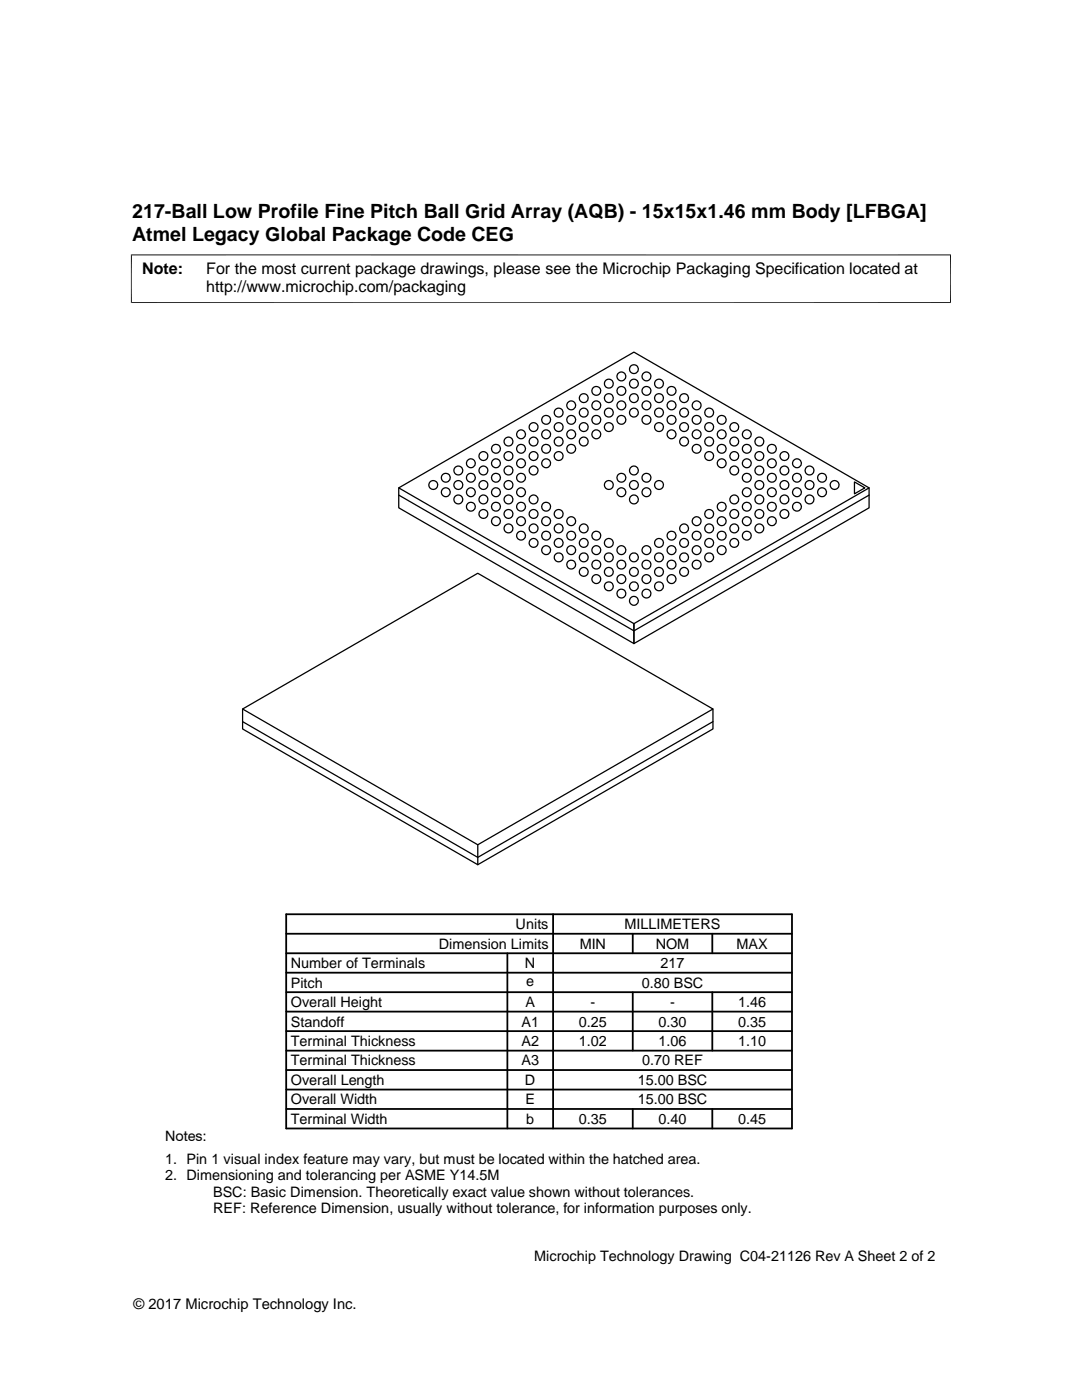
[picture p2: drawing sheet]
<svg xmlns="http://www.w3.org/2000/svg" width="216mm" height="279mm" viewBox="0 0 216 279" stroke-linecap="round" stroke-linejoin="round" font-family="sans-serif">
<g fill="none" stroke="#000" stroke-width=".25">
<path d="M79.6 97.4v3.9l46.9 27.1 46.9-27.1v-3.9M79.6 97.4l46.9-27.1 46.9 27.1-46.9 27.1zM79.6 98.8l46.9 27.1 46.9-27.1M170.5 96.2l2.1 1.2-2.1 1.2zM126.5 124.5v3.9M48.4 141.5l46.9-27.1 47 27.1-47 27.1zM48.4 144l46.9 27.1 47-27.1M48.4 141.5v4l46.9 27.1 47-27.1v-4M95.3 168.6v4"/>
<circle cx="116.5" cy="79.4" r=".88"/>
<circle cx="119" cy="78" r=".89"/>
<circle cx="121.5" cy="76.6" r=".89"/>
<circle cx="121.5" cy="79.4" r=".89"/>
<circle cx="124" cy="75.1" r=".89"/>
<circle cx="124" cy="78" r=".88"/>
<circle cx="126.5" cy="76.6" r=".89"/>
<circle cx="126.5" cy="73.7" r=".88"/>
<circle cx="126.5" cy="79.4" r=".88"/>
<circle cx="129" cy="75.1" r=".89"/>
<circle cx="129" cy="78" r=".89"/>
<circle cx="131.5" cy="76.6" r=".89"/>
<circle cx="131.5" cy="79.4" r=".89"/>
<circle cx="134" cy="78" r=".89"/>
<circle cx="136.5" cy="79.4" r=".88"/>
<circle cx="86.5" cy="96.8" r=".88"/>
<circle cx="88.9" cy="98.2" r=".89"/>
<circle cx="89" cy="95.3" r=".89"/>
<circle cx="91.5" cy="93.9" r=".89"/>
<circle cx="91.5" cy="99.7" r=".89"/>
<circle cx="91.5" cy="96.8" r=".88"/>
<circle cx="94" cy="92.5" r=".89"/>
<circle cx="94" cy="98.2" r=".89"/>
<circle cx="94" cy="95.3" r=".88"/>
<circle cx="96.4" cy="93.9" r=".89"/>
<circle cx="96.4" cy="99.7" r=".89"/>
<circle cx="96.5" cy="91" r=".88"/>
<circle cx="96.5" cy="96.8" r=".88"/>
<circle cx="99" cy="92.5" r=".89"/>
<circle cx="99" cy="98.2" r=".89"/>
<circle cx="99" cy="89.6" r=".89"/>
<circle cx="99" cy="95.3" r=".89"/>
<circle cx="101.5" cy="93.9" r=".89"/>
<circle cx="101.5" cy="88.1" r=".89"/>
<circle cx="101.5" cy="99.7" r=".89"/>
<circle cx="101.5" cy="91" r=".88"/>
<circle cx="101.5" cy="96.8" r=".88"/>
<circle cx="104" cy="92.5" r=".89"/>
<circle cx="104" cy="98.2" r=".89"/>
<circle cx="104" cy="86.7" r=".89"/>
<circle cx="104" cy="89.6" r=".88"/>
<circle cx="104" cy="95.3" r=".88"/>
<circle cx="106.5" cy="88.1" r=".89"/>
<circle cx="106.5" cy="93.9" r=".89"/>
<circle cx="106.5" cy="99.7" r=".89"/>
<circle cx="106.5" cy="85.2" r=".88"/>
<circle cx="106.5" cy="91" r=".88"/>
<circle cx="109" cy="92.5" r=".89"/>
<circle cx="109" cy="86.7" r=".89"/>
<circle cx="109" cy="89.6" r=".89"/>
<circle cx="109" cy="83.8" r=".89"/>
<circle cx="111.5" cy="82.3" r=".89"/>
<circle cx="111.5" cy="88.1" r=".89"/>
<circle cx="111.5" cy="85.2" r=".88"/>
<circle cx="111.5" cy="91" r=".88"/>
<circle cx="114" cy="80.9" r=".89"/>
<circle cx="114" cy="86.7" r=".89"/>
<circle cx="114" cy="83.8" r=".88"/>
<circle cx="114" cy="89.6" r=".88"/>
<circle cx="116.5" cy="82.3" r=".89"/>
<circle cx="116.5" cy="88.1" r=".89"/>
<circle cx="116.5" cy="85.2" r=".88"/>
<circle cx="119" cy="80.9" r=".89"/>
<circle cx="119" cy="86.7" r=".89"/>
<circle cx="119" cy="83.8" r=".89"/>
<circle cx="121.5" cy="82.3" r=".89"/>
<circle cx="121.5" cy="85.2" r=".88"/>
<circle cx="121.5" cy="96.8" r=".88"/>
<circle cx="124" cy="98.2" r=".89"/>
<circle cx="124" cy="80.9" r=".89"/>
<circle cx="124" cy="83.8" r=".88"/>
<circle cx="124" cy="95.3" r=".88"/>
<circle cx="126.5" cy="82.3" r=".89"/>
<circle cx="126.5" cy="93.9" r=".89"/>
<circle cx="126.5" cy="99.7" r=".89"/>
<circle cx="126.5" cy="96.8" r=".88"/>
<circle cx="129" cy="98.2" r=".89"/>
<circle cx="129" cy="80.9" r=".89"/>
<circle cx="129" cy="83.8" r=".89"/>
<circle cx="129" cy="95.3" r=".89"/>
<circle cx="131.5" cy="82.3" r=".89"/>
<circle cx="131.5" cy="85.2" r=".88"/>
<circle cx="131.5" cy="96.8" r=".88"/>
<circle cx="134" cy="80.9" r=".89"/>
<circle cx="134" cy="86.7" r=".89"/>
<circle cx="134" cy="83.8" r=".89"/>
<circle cx="136.5" cy="82.3" r=".89"/>
<circle cx="136.5" cy="88.1" r=".89"/>
<circle cx="136.5" cy="85.2" r=".88"/>
<circle cx="139" cy="86.7" r=".89"/>
<circle cx="139" cy="80.9" r=".89"/>
<circle cx="139" cy="83.8" r=".88"/>
<circle cx="139" cy="89.6" r=".88"/>
<circle cx="141.5" cy="88.1" r=".89"/>
<circle cx="141.5" cy="82.3" r=".89"/>
<circle cx="141.5" cy="85.2" r=".88"/>
<circle cx="141.5" cy="91" r=".88"/>
<circle cx="144" cy="92.5" r=".89"/>
<circle cx="144" cy="86.7" r=".89"/>
<circle cx="144" cy="89.6" r=".88"/>
<circle cx="144" cy="83.8" r=".88"/>
<circle cx="146.5" cy="93.9" r=".89"/>
<circle cx="146.5" cy="99.7" r=".89"/>
<circle cx="146.5" cy="88.1" r=".89"/>
<circle cx="146.5" cy="91" r=".88"/>
<circle cx="146.5" cy="85.2" r=".88"/>
<circle cx="149" cy="92.5" r=".89"/>
<circle cx="149" cy="98.2" r=".89"/>
<circle cx="149" cy="95.3" r=".88"/>
<circle cx="149" cy="89.6" r=".88"/>
<circle cx="149" cy="86.7" r=".89"/>
<circle cx="151.5" cy="99.7" r=".89"/>
<circle cx="151.5" cy="93.9" r=".89"/>
<circle cx="151.5" cy="88.1" r=".89"/>
<circle cx="151.5" cy="96.8" r=".88"/>
<circle cx="151.5" cy="91" r=".88"/>
<circle cx="154" cy="98.2" r=".89"/>
<circle cx="154" cy="92.5" r=".89"/>
<circle cx="154" cy="95.3" r=".88"/>
<circle cx="154" cy="89.6" r=".88"/>
<circle cx="156.5" cy="99.7" r=".89"/>
<circle cx="156.5" cy="93.9" r=".89"/>
<circle cx="156.5" cy="96.8" r=".88"/>
<circle cx="156.5" cy="91" r=".88"/>
<circle cx="159" cy="98.2" r=".89"/>
<circle cx="159" cy="92.5" r=".89"/>
<circle cx="159" cy="95.3" r=".88"/>
<circle cx="161.5" cy="99.7" r=".89"/>
<circle cx="161.5" cy="93.9" r=".89"/>
<circle cx="161.5" cy="96.8" r=".88"/>
<circle cx="164" cy="98.2" r=".89"/>
<circle cx="164" cy="95.3" r=".89"/>
<circle cx="166.5" cy="96.8" r=".88"/>
<circle cx="94" cy="101.1" r=".88"/>
<circle cx="96.5" cy="102.6" r=".88"/>
<circle cx="99" cy="104" r=".89"/>
<circle cx="99" cy="101.1" r=".89"/>
<circle cx="101.5" cy="105.5" r=".89"/>
<circle cx="101.5" cy="102.6" r=".88"/>
<circle cx="104" cy="104" r=".89"/>
<circle cx="104" cy="106.9" r=".88"/>
<circle cx="104" cy="101.1" r=".88"/>
<circle cx="106.5" cy="105.5" r=".89"/>
<circle cx="106.5" cy="102.6" r=".88"/>
<circle cx="106.5" cy="108.3" r=".88"/>
<circle cx="109" cy="104" r=".89"/>
<circle cx="109" cy="109.8" r=".89"/>
<circle cx="109" cy="106.9" r=".89"/>
<circle cx="109" cy="101.1" r=".89"/>
<circle cx="111.5" cy="105.5" r=".89"/>
<circle cx="111.5" cy="111.2" r=".89"/>
<circle cx="111.5" cy="102.6" r=".88"/>
<circle cx="111.5" cy="108.3" r=".88"/>
<circle cx="114" cy="104" r=".89"/>
<circle cx="114" cy="109.8" r=".89"/>
<circle cx="114" cy="106.9" r=".88"/>
<circle cx="114" cy="112.7" r=".88"/>
<circle cx="116.5" cy="105.5" r=".89"/>
<circle cx="116.5" cy="111.2" r=".88"/>
<circle cx="116.5" cy="108.3" r=".88"/>
<circle cx="116.5" cy="114.1" r=".88"/>
<circle cx="119" cy="109.8" r=".89"/>
<circle cx="119" cy="115.6" r=".89"/>
<circle cx="119" cy="106.9" r=".89"/>
<circle cx="119" cy="112.7" r=".89"/>
<circle cx="121.5" cy="111.2" r=".89"/>
<circle cx="121.5" cy="117" r=".89"/>
<circle cx="121.5" cy="108.3" r=".88"/>
<circle cx="121.5" cy="114.1" r=".88"/>
<circle cx="124" cy="109.8" r=".89"/>
<circle cx="124" cy="115.6" r=".89"/>
<circle cx="124" cy="112.7" r=".88"/>
<circle cx="124" cy="118.5" r=".88"/>
<circle cx="126.5" cy="119.9" r=".89"/>
<circle cx="126.5" cy="111.2" r=".88"/>
<circle cx="126.5" cy="117" r=".88"/>
<circle cx="126.5" cy="114.1" r=".88"/>
<circle cx="129" cy="115.6" r=".89"/>
<circle cx="129" cy="109.8" r=".89"/>
<circle cx="129" cy="112.7" r=".89"/>
<circle cx="129" cy="118.5" r=".89"/>
<circle cx="131.5" cy="111.2" r=".89"/>
<circle cx="131.5" cy="117" r=".89"/>
<circle cx="131.5" cy="108.3" r=".88"/>
<circle cx="131.5" cy="114.1" r=".88"/>
<circle cx="134" cy="109.8" r=".89"/>
<circle cx="134" cy="115.6" r=".89"/>
<circle cx="134" cy="106.9" r=".89"/>
<circle cx="134" cy="112.7" r=".89"/>
<circle cx="136.5" cy="105.5" r=".89"/>
<circle cx="136.5" cy="111.2" r=".88"/>
<circle cx="136.5" cy="108.3" r=".88"/>
<circle cx="136.5" cy="114.1" r=".88"/>
<circle cx="139" cy="104" r=".89"/>
<circle cx="139" cy="109.8" r=".89"/>
<circle cx="139" cy="106.9" r=".88"/>
<circle cx="139" cy="112.7" r=".88"/>
<circle cx="141.5" cy="105.5" r=".89"/>
<circle cx="141.5" cy="111.2" r=".89"/>
<circle cx="141.5" cy="108.3" r=".88"/>
<circle cx="141.5" cy="102.6" r=".88"/>
<circle cx="144" cy="104" r=".89"/>
<circle cx="144" cy="109.8" r=".89"/>
<circle cx="144" cy="106.9" r=".88"/>
<circle cx="144" cy="101.1" r=".88"/>
<circle cx="146.5" cy="105.5" r=".89"/>
<circle cx="146.5" cy="102.6" r=".88"/>
<circle cx="146.5" cy="108.3" r=".88"/>
<circle cx="149" cy="104" r=".89"/>
<circle cx="149" cy="101.1" r=".88"/>
<circle cx="149" cy="106.9" r=".88"/>
<circle cx="151.5" cy="105.5" r=".89"/>
<circle cx="151.5" cy="102.6" r=".88"/>
<circle cx="154" cy="104" r=".89"/>
<circle cx="154" cy="101.1" r=".88"/>
<circle cx="156.5" cy="102.6" r=".88"/>
<circle cx="159" cy="101.1" r=".88"/>
</g>
<path d="M26.1 50.9h163.7M26.2 50.8v9.7M189.7 50.8v9.7M26.1 60.4h163.7" fill="none" stroke="#000" stroke-width=".2"/>
<g fill="none" stroke="#000" stroke-width=".36">
<path d="M57.1 198h100.9M57.1 194.1h100.9M57.1 190.2h100.9M57.1 186.4h100.9M57.1 182.5h100.9v42.7h-100.9zM101.2 190.2v35M110.4 182.5v42.7M126.3 186.4v3.8M126.3 198v11.7M142.1 186.4v3.8M142.1 198v11.7M57.1 201.9h100.9"/>
<path d="M57.1 213.6h100.9M57.1 209.7h100.9M57.1 205.8h100.9M57.1 217.4h100.9M57.1 221.3h100.9M126.3 221.3v3.9M142.1 221.3v3.9"/>
</g>
<g font-size="3.9">
<text x="26.4" y="43.5">217-Ball Low Profile Fine Pitch Ball Grid Array (AQB) - 15x15x1.46 mm Body [LFBGA]</text>
<text x="26.4" y="48">Atmel Legacy Global Package Code CEG</text>
</g>
<g font-size="3.2">
<text x="28.4" y="54.6">Note:</text>
<text x="41.1" y="58.3">http://www.microchip.com/packaging</text>
<text x="41.1" y="54.6">For the most current package drawings, please see the Microchip Packaging Specification located at</text>
</g>
<g font-size="2.9">
<text x="102.9" y="185.4">Units</text>
<text x="124.6" y="185.4">MILLIMETERS</text>
<text x="87.6" y="189.3">Dimension Limits</text>
<text x="115.7" y="189.3">MIN</text>
<text x="130.8" y="189.3">NOM</text>
<text x="147" y="189.3">MAX</text>
<text x="58" y="193.2">Number of Terminals</text>
<text x="58" y="197.1">Pitch</text>
<text x="104.8" y="193.2">N</text>
<text x="105" y="196.8">e</text>
<text x="128" y="197.1">0.80 BSC</text>
<text x="131.8" y="193.2">217</text>
<text x="58" y="201">Overall Height</text>
<text x="104.8" y="201">A</text>
<text x="117.8" y="201">-</text>
<text x="133.7" y="201">-</text>
<text x="147.3" y="201">1.46</text>
<text x="58" y="208.7">Terminal Thickness</text>
<text x="58" y="204.9">Standoff</text>
<text x="104.1" y="204.9">A1</text>
<text x="104.1" y="208.8">A2</text>
<text x="115.5" y="208.7">1.02</text>
<text x="115.5" y="204.9">0.25</text>
<text x="131.4" y="208.7">1.06</text>
<text x="131.4" y="204.9">0.30</text>
<text x="147.3" y="208.7">1.10</text>
<text x="147.3" y="204.9">0.35</text>
<text x="58" y="212.6">Terminal Thickness</text>
<text x="104.1" y="212.6">A3</text>
<text x="128.1" y="212.6">0.70 REF</text>
<text x="58" y="216.5">Overall Length</text>
<text x="58" y="220.4">Overall Width</text>
<text x="104.8" y="216.5">D</text>
<text x="104.8" y="220.4">E</text>
<text x="127.3" y="216.5">15.00 BSC</text>
<text x="127.3" y="220.4">15.00 BSC</text>
<text x="32.9" y="227.6">Notes:</text>
<text x="58" y="224.3">Terminal Width</text>
<text x="105" y="224.3">b</text>
<text x="115.5" y="224.3">0.35</text>
<text x="131.4" y="224.3">0.40</text>
<text x="147.3" y="224.3">0.45</text>
<text x="32.9" y="232.2">1. Pin 1 visual index feature may vary, but must be located within the hatched area.</text>
<text x="32.9" y="235.5">2. Dimensioning and tolerancing per ASME Y14.5M</text>
<text x="42.5" y="238.8">BSC: Basic Dimension. Theoretically exact value shown without tolerances.</text>
<text x="42.5" y="242.2">REF: Reference Dimension, usually without tolerance, for information purposes only.</text>
<text x="106.6" y="251.7">Microchip Technology Drawing C04-21126 Rev A Sheet 2 of 2</text>
<text x="26.6" y="261.3">© 2017 Microchip Technology Inc.</text>
</g>
</svg>
